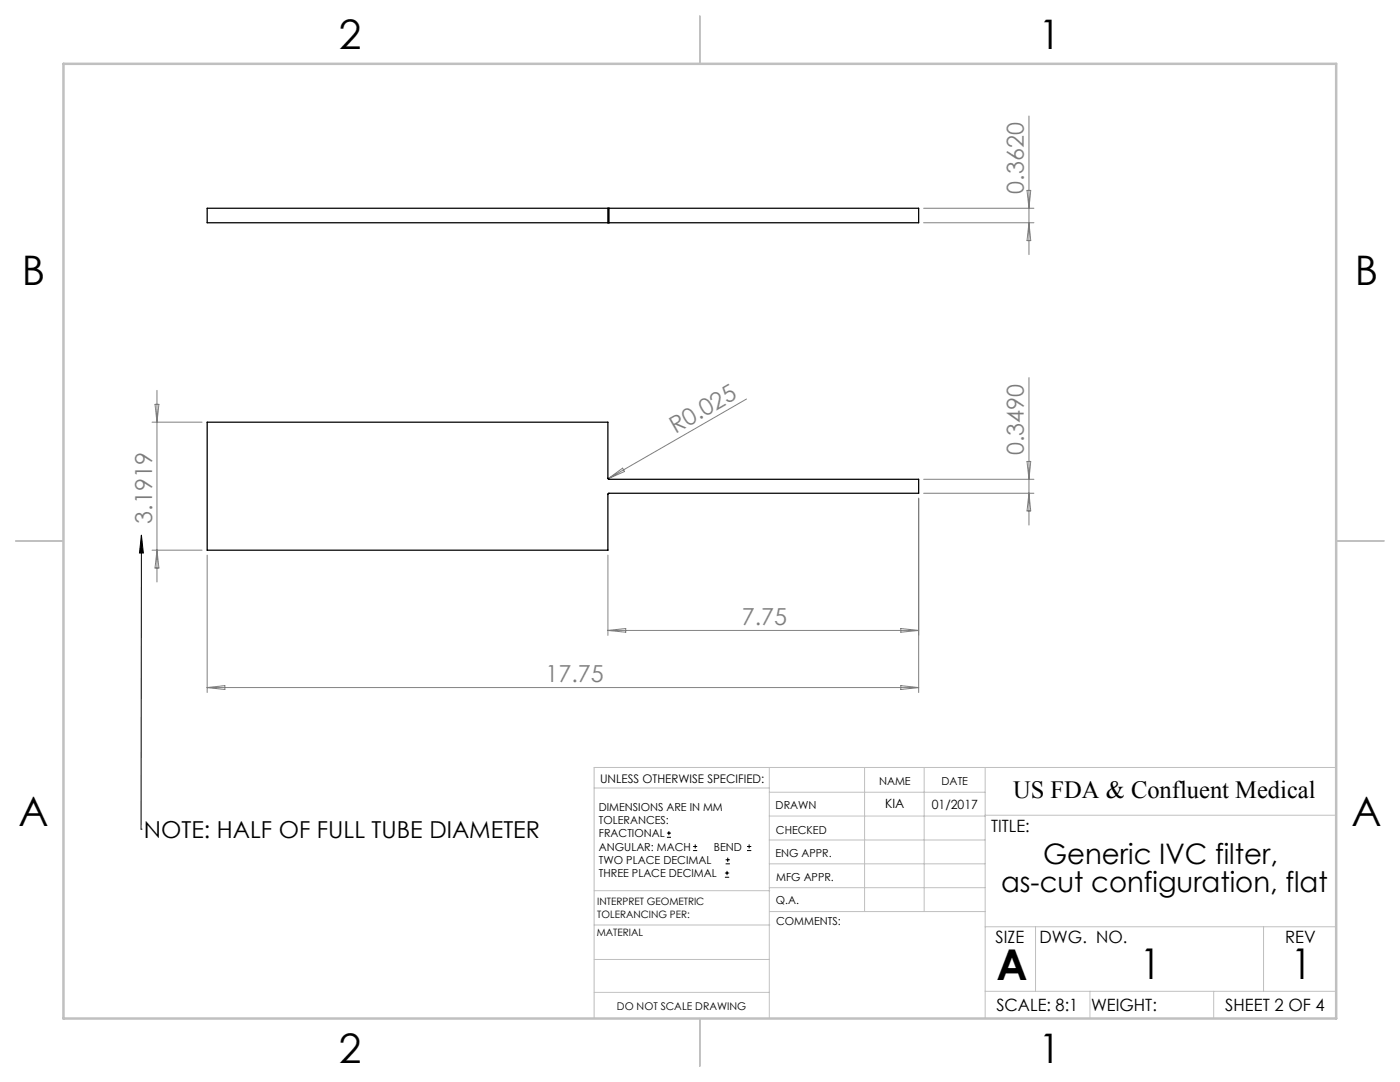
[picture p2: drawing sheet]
<svg xmlns="http://www.w3.org/2000/svg" width="279mm" height="216mm" viewBox="0 0 279 216" stroke-linecap="round" stroke-linejoin="round" font-family="sans-serif">
<g fill="none" stroke="#000" stroke-width=".2">
<path d="M28.2 106.8l.4 3.5h-.8zM28.2 106.8v58.7M28.2 165.5h.1M133.1 167.1h.8M133.1 166.2h.8M133.5 165.8v.9M138.3 169.7h.8M138.3 168.9h.8M138.7 168.5v.8M144.7 175h.8M144.7 174.2h.8M144.8 172.4h.9"/>
<path d="M144.8 171.6h.9M145.1 173.8v.8M145.2 171.1v.9M149.1 169.7h.8M149.1 168.9h.8M149.5 168.5v.8"/>
</g>
<g fill="none" stroke="#c0c0c0" stroke-width=".2">
<path d="M118.6 157.2h34.9M153.5 153.1v50.1M153.5 158.1h43.1M172.5 153.1v28.8M184.4 153.1v28.8M196.6 153.1v50.1M266.7 153.1h-148.1v50.1M118.6 177.7h35M153.5 167.6h43.1M153.5 162.8h43.1M153.5 172.4h43.1M153.5 177.1h43.1"/>
<path d="M196.6 162.7h70.1M118.6 198h34.9M118.6 191.5h34.9M118.6 184.6h35M153.6 181.9h43M196.6 197.8h70.1M196.6 184.9h70.1M206.7 184.9v12.9M217.5 197.8v5.4M242.2 197.8v5.4M252.2 184.9v12.9"/>
</g>
<path d="M139.7 3.2v9.5M3.1 107.9h9.6M266.7 107.9h9.5M139.7 203.2v9.6" fill="none" stroke="#c0c0c0" stroke-width=".25"/>
<path d="M12.7 12.7h254v190.5h-254z" fill="none" stroke="#c0c0c0" stroke-width=".5"/>
<g fill="none" stroke="#808080" stroke-width=".2">
<path d="M205 38h.7l-.3 3.6zM205.4 23.1v27.7M184.3 41.6h22M184.3 44.4h22M205.4 44.4l.3 3.6h-.7zM31.3 77.9v38.2M149 79.6l-27.6 15.9M205.4 75.4v29.4M30.3 84.2h10M30.9 80.7h.8l-.4 3.5zM121.4 95.5l2.8-2.1 .4 .7zM183.3 99.4v38.8"/>
<path d="M184.3 95.6h22M184.3 98.4h22M205 92.1h.7l-.3 3.5zM205.4 98.4l.3 3.6h-.7zM30.3 109.8h10M31.3 109.8l.4 3.5h-.8zM41.3 110.8v27.4M121.3 110.8v16M41.3 137.2h142M41.3 137.2l3.6-.4v.8zM121.3 125.8h62M121.3 125.8l3.6-.4v.8z"/>
<path d="M179.8 136.8l3.5 .4-3.5 .4zM179.8 125.4l3.5 .4-3.5 .4z"/>
</g>
<path d="M28.2 106.8l.4 3.5h-.8z" fill="#000"/>
<path d="M121.3 41.6h.2M121.3 44.4h.2M121.3 41.6h-80v2.8h80M121.3 41.6v2.8M121.5 41.6h61.8v2.8h-61.8M121.5 41.6v2.8M41.3 84.2h80v11.2l.2 .2h61.8v2.8h-61.8l-.2 .2v11.2h-80z" fill="none" stroke="#000" stroke-width=".25"/>
<g font-size="8.5">
<text x="198.9" y="195.5">A</text>
<text x="227.5" y="195.4">1</text>
<text x="257.6" y="195.4">1</text>
</g>
<g font-size="8.1">
<text x="67.6" y="9.7">2</text>
<text x="207.3" y="9.7">1</text>
<text x="4.4" y="57">B</text>
<text x="270.4" y="57">B</text>
<text x="3.7" y="164.9">A</text>
<text x="269.7" y="164.9">A</text>
<text x="67.6" y="212.2">2</text>
<text x="207.3" y="212.2">1</text>
</g>
<g font-size="5.6">
<text x="208.2" y="172.3">Generic IVC filter,</text>
<text x="199.8" y="178">as-cut configuration, flat</text>
</g>
<text font-size="4.9" x="202.2" y="159.3">US FDA &amp; Confluent Medical</text>
<g font-size="4.7" fill="#808080">
<text x="204.3" y="38.6" transform="rotate(-90 204.3 38.6)">0.3620</text>
<text x="134.8" y="86.6" transform="rotate(-30 134.8 86.6)">R0.025</text>
<text x="204.3" y="90.9" transform="rotate(-90 204.3 90.9)">0.3490</text>
<text x="30.3" y="104.5" transform="rotate(-90 30.3 104.5)">3.1919</text>
<text x="148.1" y="124.8">7.75</text>
<text x="108.9" y="136.2">17.75</text>
</g>
<text font-size="4.7" x="28.7" y="167.2">NOTE: HALF OF FULL TUBE DIAMETER</text>
<g font-size="3.4">
<text x="197.8" y="166">TITLE:</text>
<text x="198.7" y="188.1">SIZE</text>
<text x="207.5" y="188.1">DWG. NO.</text>
<text x="256.5" y="188.2">REV</text>
<text x="198.8" y="201.7">SCALE: 8:1</text>
<text x="217.7" y="201.8">WEIGHT:</text>
<text x="244.5" y="201.7">SHEET 2 OF 4</text>
</g>
<g font-size="2.5">
<text x="176.7" y="161.3">KIA</text>
<text x="186" y="161.4">01/2017</text>
</g>
<text font-size="2.4" x="119.8" y="156.2">UNLESS OTHERWISE SPECIFIED:</text>
<g font-size="2.2">
<text x="119.5" y="161.8">DIMENSIONS ARE IN MM</text>
<text x="154.8" y="161.4">DRAWN</text>
<text x="175.4" y="156.6">NAME</text>
<text x="187.9" y="156.7">DATE</text>
<text x="119.5" y="164.4">TOLERANCES:</text>
<text x="119.5" y="167.1">FRACTIONAL</text>
<text x="154.9" y="166.3">CHECKED</text>
<text x="119.5" y="169.7">ANGULAR: MACH</text>
<text x="119.5" y="172.4">TWO PLACE DECIMAL</text>
<text x="142.5" y="169.7">BEND</text>
<text x="154.8" y="171">ENG APPR.</text>
<text x="119.5" y="175">THREE PLACE DECIMAL</text>
<text x="154.9" y="175.7">MFG APPR.</text>
<text x="154.9" y="180.4">Q.A.</text>
<text x="154.9" y="184.6">COMMENTS:</text>
</g>
<text font-size="2.1" x="123.1" y="201.6">DO NOT SCALE DRAWING</text>
<g font-size="2">
<text x="119.2" y="180.6">INTERPRET GEOMETRIC</text>
<text x="119.2" y="183.1">TOLERANCING PER:</text>
<text x="119.1" y="186.7">MATERIAL</text>
</g>
</svg>
